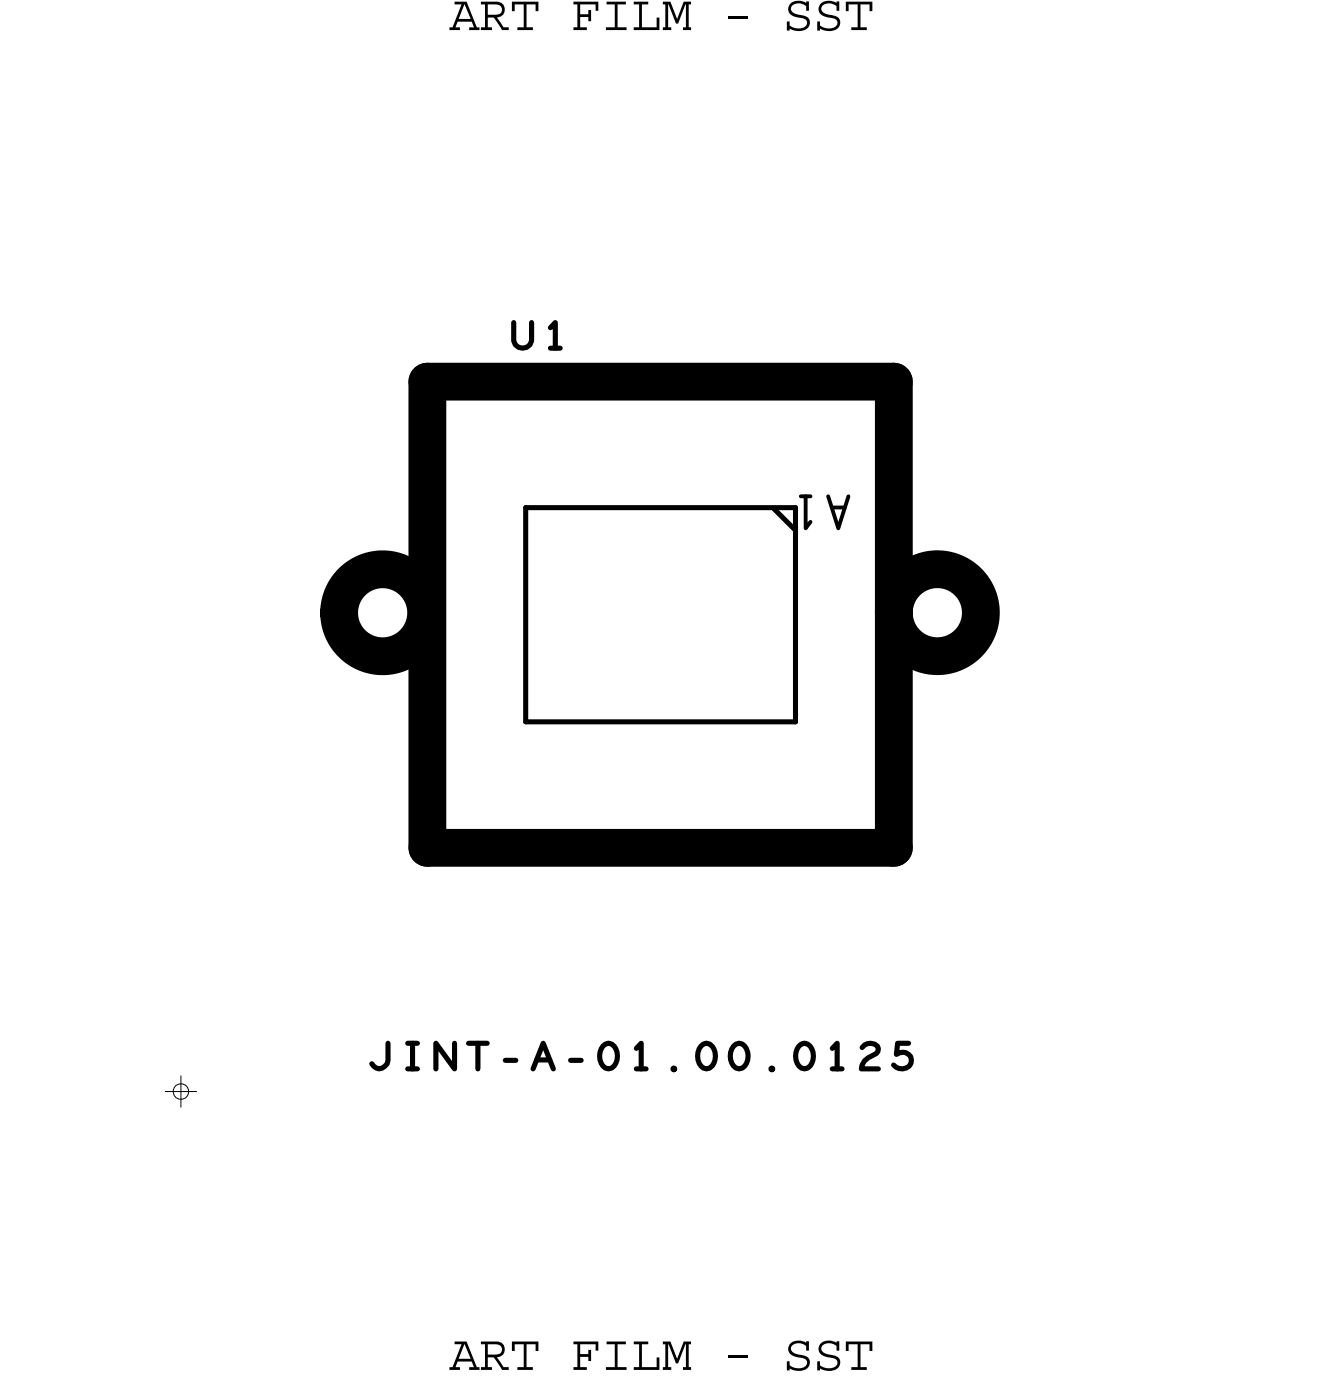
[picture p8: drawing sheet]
<svg xmlns="http://www.w3.org/2000/svg" width="52mm" height="56mm" viewBox="0 0 52 56" stroke-linecap="round" stroke-linejoin="round" font-family="sans-serif">
<!-- layer: Components -->
<path d="M16.9 15.1v18.5zM16.9 15.1h18.5zM35.4 15.1v18.5zM13.4 24.3a1.73 1.73 0 0 1 2.6-1.5 1.73 1.73 0 0 1 .1 3 1.73 1.73 0 0 1-2.6-1.3l-.1-.2M16.9 33.6h18.5zM35.5 24.3a1.73 1.73 0 0 1 2.5-1.5 1.73 1.73 0 0 1 .1 3 1.73 1.73 0 0 1-2.6-1.3l-.1-.2" fill="none" stroke="#000" stroke-width="1.5"/>
<path d="M20.8 20.1h10.7zM20.8 20.1v8.5zM20.8 28.6h10.7zM30.7 20.2l.8 .8zM31.5 20.1v8.5z" fill="none" stroke="#000" stroke-width=".2"/>
<!-- layer: Text -->
<path d="M32 19.7v1.3l.1-.3M32.8 19.7l.4 1.3 .4-1.3" fill="none" stroke="#000" stroke-width=".15"/>
<g fill="none" stroke="#000" stroke-width=".2">
<path d="M20.4 12.8v.7a.36 .36 0 0 0 .3 .3 .36 .36 0 0 0 .4-.3v-.7M21.8 13l.2-.2v1M21.8 13.8h.4M15.4 41.4v.7l-.1 .2a.3 .3 0 0 1-.6-.1M16.2 42.4h.4M16.2 41.4h.4M16.4 41.4v1M18 41.4v1l-.7-1v1M18.6 41.4h.7M19 41.4v1M20 42.1h.5M21.1 42.4l.4-1 .4 1"/>
<path d="M21.3 42.1h.5M22.6 42.1h.4M23.9 41.5a.4 .4 0 0 1 .5 .1 .4 .4 0 0 1 .1 .5 .34 .34 0 0 1-.4 .3 .34 .34 0 0 1-.3-.3v-.3zM25.2 41.6l.2-.2v1M25.2 42.4h.4M26.7 42.4h.1zM27.8 41.5a.4 .4 0 0 1 .5 .1 .4 .4 0 0 1 .1 .5 .34 .34 0 0 1-.4 .3 .34 .34 0 0 1-.3-.3v-.3zM29.1 41.5a.4 .4 0 0 1 .5 .1 .4 .4 0 0 1 .1 .5 .34 .34 0 0 1-.4 .3 .34 .34 0 0 1-.3-.3v-.3zM30.6 42.5h.1M31.7 41.5a.4 .4 0 0 1 .5 .1 .4 .4 0 0 1 0 .5 .34 .34 0 0 1-.3 .3 .34 .34 0 0 1-.3-.3v-.3zM33 41.6l.2-.2v1M33 42.4h.4"/>
<path d="M34.2 41.6a.31 .31 0 0 1 .4-.2 .31 .31 0 0 1 .2 .4 .72 .72 0 0 0-.6 .6h.6M36 41.4h-.4v.4a.36 .36 0 0 1 .5 .1 .36 .36 0 0 1-.1 .5 .36 .36 0 0 1-.5-.1h-.1"/>
</g>
<!-- layer: Drawing Origin -->
<path d="M6.5 43.3h1.3M6.9 43.1l.3-.1 .2 .1 .1 .2-.1 .2-.2 .1-.3-.1v-.2zM7.2 42.7v1.3" fill="none" stroke="#000" stroke-width=".04"/>
<g font-size="2">
<text x="17.8" y="1.2">ART FILM - SST</text>
<text x="17.8" y="54.4">ART FILM - SST</text>
</g>
<text font-size="1.3" x="33.7" y="19.7" transform="rotate(-180 33.7 19.7)">A1</text>
</svg>
